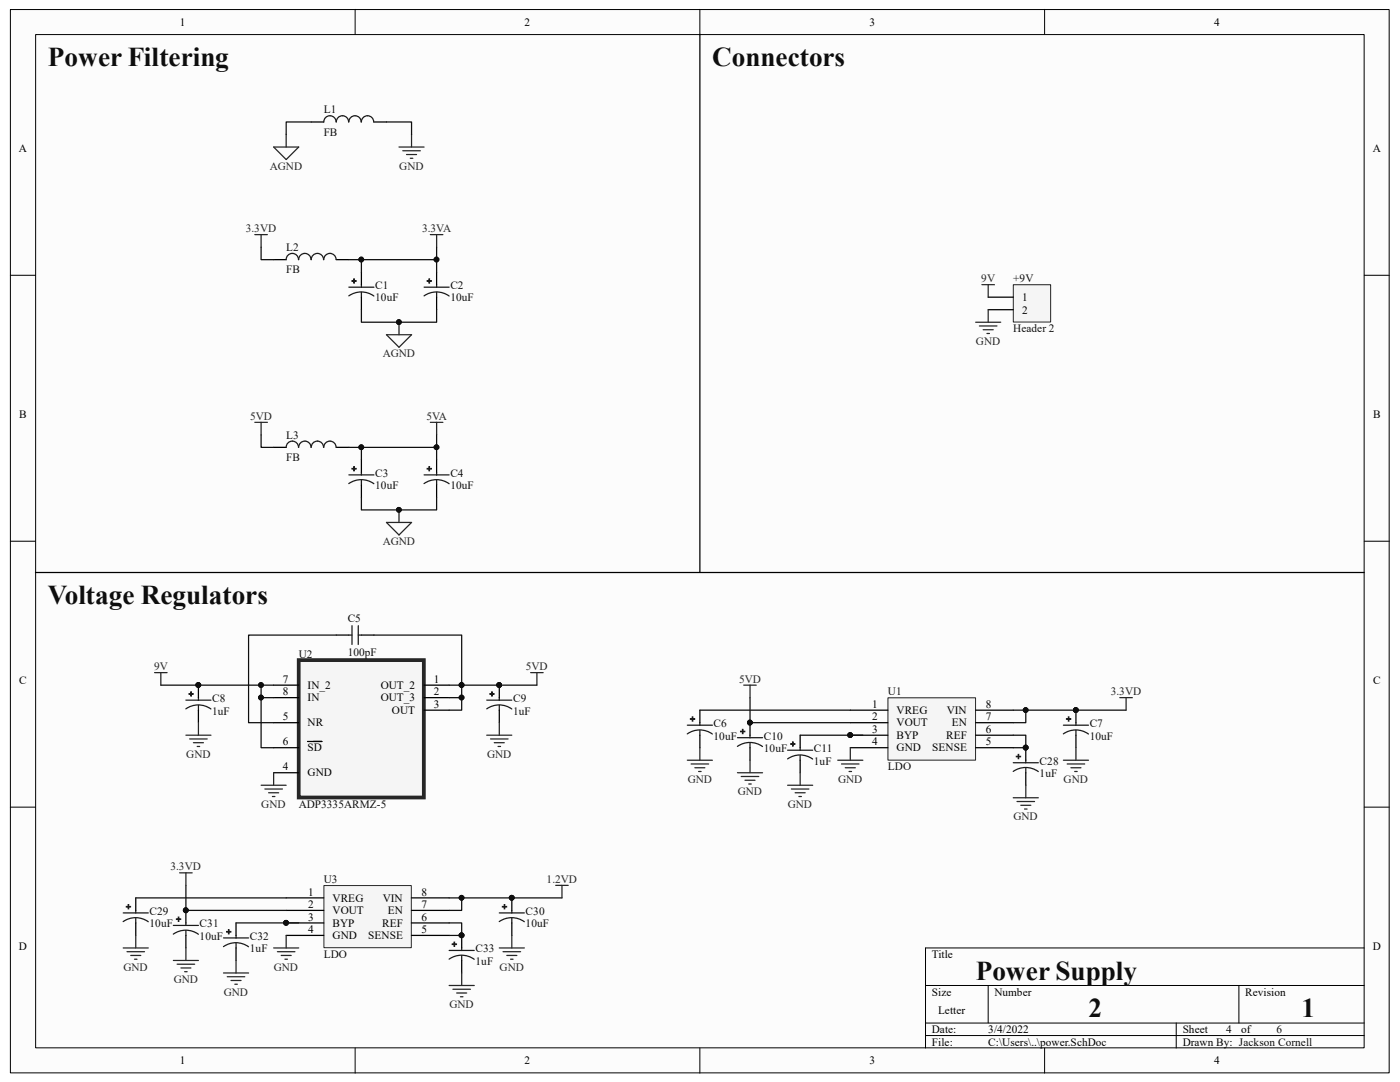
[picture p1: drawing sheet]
# Altium schematic sheet power.SchDoc
size Letter

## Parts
+9V  Header 2  [HDR1X2]
C1  10uF  [CAPPRD500W50D500H1100]
C2  10uF  [CAPPRD500W50D500H1100]
C3  10uF  [CAPPRD500W50D500H1100]
C4  10uF  [CAPPRD500W50D500H1100]
C5  value 100pF  [CAPC0805]  (hidden comment: Cap)
C6  10uF  [CAPPRD500W50D500H1100]
C7  10uF  [CAPPRD500W50D500H1100]
C8  1uF  [CAPPRD500W50D500H1100]
C9  1uF  [CAPPRD500W50D500H1100]
C10  10uF  [CAPPRD500W50D500H1100]
C11  1uF  [CAPPRD500W50D500H1100]
C28  1uF  [CAPPRD500W50D500H1100]
C29  10uF  [CAPPRD500W50D500H1100]
C30  10uF  [CAPPRD500W50D500H1100]
C31  10uF  [CAPPRD500W50D500H1100]
C32  1uF  [CAPPRD500W50D500H1100]
C33  1uF  [CAPPRD500W50D500H1100]
L1  FB  [RES0805]
L2  FB  [RES0805]
L3  FB  [RES0805]
U1  LDO  [SOIC127P600X175-9N]
U2  ADP3335ARMZ-5  [SOP65P490X110-8N]
U3  LDO  [SOIC127P600X175-9N]

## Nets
1.2VD: C30.P U3.7(EN) U3.8(VIN)
3.3VA: C1.P C2.P L2.2
3.3VD: C7.P C31.P L2.1 U1.7(EN) U1.8(VIN) U3.2(VOUT)
5VA: C3.P C4.P L3.2
5VD: C5.2(B) C9.P C10.P L3.1 U1.2(VOUT) U2.1(OUT_2) U2.2(OUT_3) U2.3(OUT)
9V: +9V.1 C8.P U2.6(~{SD}) U2.7(IN_2) U2.8(IN)
AGND: C1.N C2.N C3.N C4.N L1.1
GND: +9V.2 C6.N C7.N C8.N C9.N C10.N C11.N C28.N C29.N C30.N C31.N C32.N C33.N L1.2 U1.4(GND) U2.4(GND) U3.4(GND)
NetC5_1: C5.1(A) U2.5(NR)
NetC6_P: C6.P U1.1(VREG)
NetC11_P: C11.P U1.3(BYP)
NetC28_P: C28.P U1.5(SENSE) U1.6(REF)
NetC29_P: C29.P U3.1(VREG)
NetC32_P: C32.P U3.3(BYP)
NetC33_P: C33.P U3.5(SENSE) U3.6(REF)

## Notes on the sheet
- Power Filtering
- Connectors
- Voltage Regulators
- Power Supply
- 2
- 4
- 6
- 1
- Jackson Cornell
